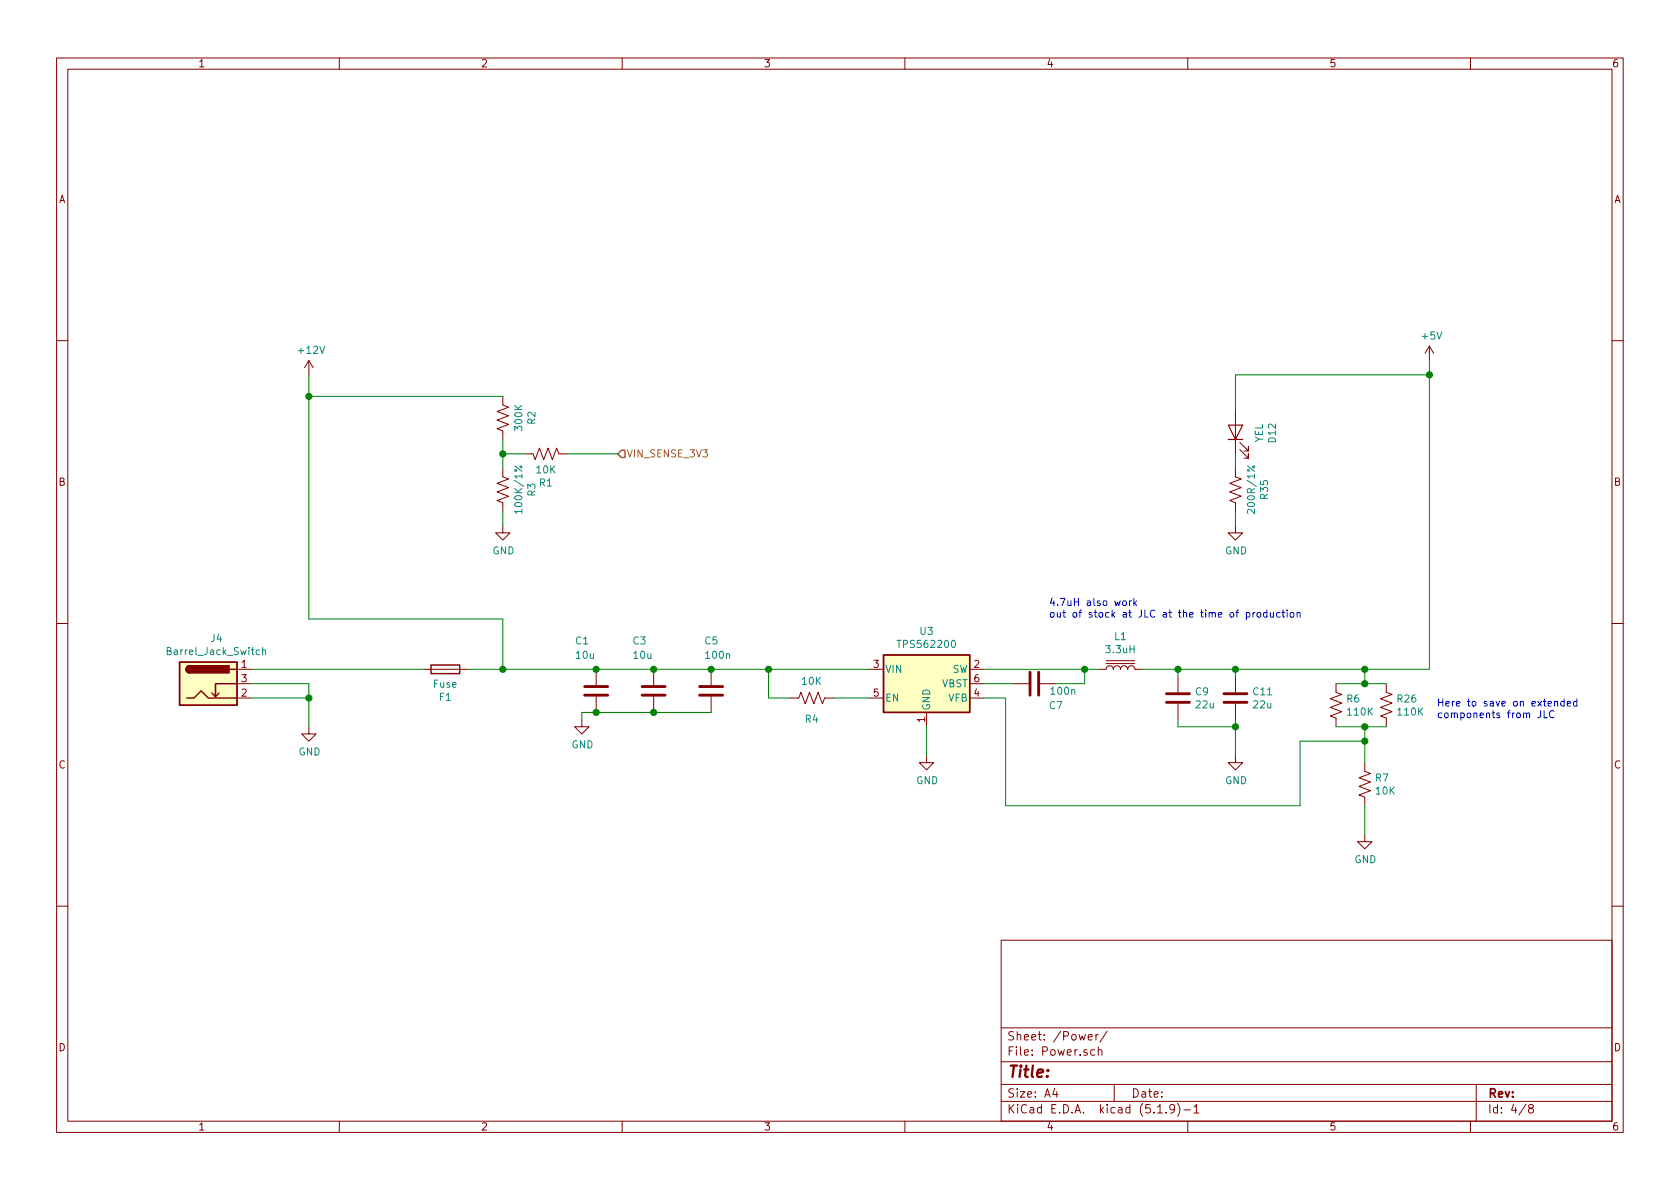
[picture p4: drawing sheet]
EESchema Schematic File Version 4
EELAYER 30 0
EELAYER END
$Descr A4 11693 8268
encoding utf-8
Sheet 4 8
Title ""
Date ""
Rev ""
Comp ""
Comment1 ""
Comment2 ""
Comment3 ""
Comment4 ""
$EndDescr
$Comp
L MMTK-rescue:R_US-Device-MMTK-rescue R4
U 1 1
P 5650 4850
F 0 "R4" V 5500 4850 50  0000 C CNN
F 1 "10K" V 5764 4850 50  0000 C CNN
F 2 "Resistor_SMD:R_0603_1608Metric" V 5690 4840 50  0001 C CNN
F 3 "~" H 5650 4850 50  0001 C CNN
	1    5650 4850
	0    -1   -1   0   
$EndComp
Wire Wire Line
	5800 4850 6050 4850
Wire Wire Line
	5500 4850 5350 4850
Wire Wire Line
	5350 4850 5350 4650
Connection ~ 5350 4650
Wire Wire Line
	5350 4650 6050 4650
$Comp
L MMTK-rescue:GND-power-MMTK-rescue #PWR0104
U 1 1
P 6450 5250
AR Path="/5EB8A975" Ref="#PWR0104"  Part="1" 
AR Path="/5F79E13B/5EB8A975" Ref="#PWR0104"  Part="1" 
F 0 "#PWR0104" H 6450 5000 50  0001 C CNN
F 1 "GND" H 6455 5077 50  0000 C CNN
F 2 "" H 6450 5250 50  0001 C CNN
F 3 "" H 6450 5250 50  0001 C CNN
	1    6450 5250
	1    0    0    -1  
$EndComp
Wire Wire Line
	6450 5250 6450 5050
$Comp
L MMTK-rescue:C-Device-MMTK-rescue C1
U 1 1
P 4150 4800
AR Path="/5EB8B6FC" Ref="C1"  Part="1" 
AR Path="/5F79E13B/5EB8B6FC" Ref="C1"  Part="1" 
F 0 "C1" H 4000 5150 50  0000 L CNN
F 1 "10u" H 4000 5050 50  0000 L CNN
F 2 "Capacitor_SMD:C_1206_3216Metric" H 4188 4650 50  0001 C CNN
F 3 "~" H 4150 4800 50  0001 C CNN
	1    4150 4800
	1    0    0    -1  
$EndComp
$Comp
L MMTK-rescue:C-Device-MMTK-rescue C3
U 1 1
P 4550 4800
AR Path="/5EB8C524" Ref="C3"  Part="1" 
AR Path="/5F79E13B/5EB8C524" Ref="C3"  Part="1" 
F 0 "C3" H 4400 5150 50  0000 L CNN
F 1 "10u" H 4400 5050 50  0000 L CNN
F 2 "Capacitor_SMD:C_1206_3216Metric" H 4588 4650 50  0001 C CNN
F 3 "~" H 4550 4800 50  0001 C CNN
	1    4550 4800
	1    0    0    -1  
$EndComp
$Comp
L MMTK-rescue:C-Device-MMTK-rescue C5
U 1 1
P 4950 4800
AR Path="/5EB8E624" Ref="C5"  Part="1" 
AR Path="/5F79E13B/5EB8E624" Ref="C5"  Part="1" 
F 0 "C5" H 4900 5150 50  0000 L CNN
F 1 "100n" H 4900 5050 50  0000 L CNN
F 2 "Capacitor_SMD:C_0603_1608Metric" H 4988 4650 50  0001 C CNN
F 3 "~" H 4950 4800 50  0001 C CNN
	1    4950 4800
	1    0    0    -1  
$EndComp
$Comp
L MMTK-rescue:GND-power-MMTK-rescue #PWR0105
U 1 1
P 4050 5000
AR Path="/5EB8F691" Ref="#PWR0105"  Part="1" 
AR Path="/5F79E13B/5EB8F691" Ref="#PWR0105"  Part="1" 
F 0 "#PWR0105" H 4050 4750 50  0001 C CNN
F 1 "GND" H 4055 4827 50  0000 C CNN
F 2 "" H 4050 5000 50  0001 C CNN
F 3 "" H 4050 5000 50  0001 C CNN
	1    4050 5000
	1    0    0    -1  
$EndComp
Wire Wire Line
	4050 5000 4050 4950
Wire Wire Line
	4050 4950 4150 4950
$Comp
L MMTK-rescue:C-Device-MMTK-rescue C7
U 1 1
P 7200 4750
AR Path="/5EB9936C" Ref="C7"  Part="1" 
AR Path="/5F79E13B/5EB9936C" Ref="C7"  Part="1" 
F 0 "C7" V 7350 4900 50  0000 C CNN
F 1 "100n" V 7250 4950 50  0000 C CNN
F 2 "Capacitor_SMD:C_0603_1608Metric" H 7238 4600 50  0001 C CNN
F 3 "~" H 7200 4750 50  0001 C CNN
	1    7200 4750
	0    1    1    0   
$EndComp
Wire Wire Line
	6850 4750 7050 4750
Wire Wire Line
	6850 4650 7550 4650
Wire Wire Line
	7350 4750 7550 4750
Wire Wire Line
	7550 4750 7550 4650
Connection ~ 7550 4650
Wire Wire Line
	7550 4650 7650 4650
$Comp
L MMTK-rescue:C-Device-MMTK-rescue C11
U 1 1
P 8600 4850
AR Path="/5EB9B0AB" Ref="C11"  Part="1" 
AR Path="/5F79E13B/5EB9B0AB" Ref="C11"  Part="1" 
F 0 "C11" H 8715 4896 50  0000 L CNN
F 1 "22u" H 8715 4805 50  0000 L CNN
F 2 "Capacitor_SMD:C_0805_2012Metric" H 8638 4700 50  0001 C CNN
F 3 "~" H 8600 4850 50  0001 C CNN
	1    8600 4850
	1    0    0    -1  
$EndComp
$Comp
L MMTK-rescue:GND-power-MMTK-rescue #PWR0106
U 1 1
P 8600 5250
AR Path="/5EB9C2C1" Ref="#PWR0106"  Part="1" 
AR Path="/5F79E13B/5EB9C2C1" Ref="#PWR0106"  Part="1" 
F 0 "#PWR0106" H 8600 5000 50  0001 C CNN
F 1 "GND" H 8605 5077 50  0000 C CNN
F 2 "" H 8600 5250 50  0001 C CNN
F 3 "" H 8600 5250 50  0001 C CNN
	1    8600 5250
	1    0    0    -1  
$EndComp
Wire Wire Line
	8600 5250 8600 5050
$Comp
L MMTK-rescue:R_US-Device-MMTK-rescue R7
U 1 1
P 9500 5450
F 0 "R7" H 9568 5496 50  0000 L CNN
F 1 "10K" H 9568 5405 50  0000 L CNN
F 2 "Resistor_SMD:R_0603_1608Metric" V 9540 5440 50  0001 C CNN
F 3 "~" H 9500 5450 50  0001 C CNN
	1    9500 5450
	1    0    0    -1  
$EndComp
Wire Wire Line
	9500 4650 9500 4750
Connection ~ 9500 4650
Wire Wire Line
	9500 5050 9500 5150
$Comp
L MMTK-rescue:GND-power-MMTK-rescue #PWR0107
U 1 1
P 9500 5800
AR Path="/5EB9F65E" Ref="#PWR0107"  Part="1" 
AR Path="/5F79E13B/5EB9F65E" Ref="#PWR0107"  Part="1" 
F 0 "#PWR0107" H 9500 5550 50  0001 C CNN
F 1 "GND" H 9505 5627 50  0000 C CNN
F 2 "" H 9500 5800 50  0001 C CNN
F 3 "" H 9500 5800 50  0001 C CNN
	1    9500 5800
	1    0    0    -1  
$EndComp
Wire Wire Line
	9500 5800 9500 5600
Wire Wire Line
	9500 5150 9050 5150
Wire Wire Line
	9050 5150 9050 5600
Wire Wire Line
	9050 5600 7000 5600
Wire Wire Line
	7000 5600 7000 4850
Wire Wire Line
	7000 4850 6850 4850
Connection ~ 9500 5150
Wire Wire Line
	9500 5150 9500 5300
Connection ~ 4950 4650
Wire Wire Line
	4950 4650 5350 4650
Connection ~ 4550 4650
Wire Wire Line
	4150 4650 4550 4650
Wire Wire Line
	4550 4650 4950 4650
Wire Wire Line
	4550 4950 4950 4950
Wire Wire Line
	4150 4950 4550 4950
Connection ~ 4150 4950
Connection ~ 4550 4950
$Comp
L MMTK-rescue:L_Core_Iron-Device-MMTK-rescue L1
U 1 1
P 7800 4650
F 0 "L1" V 8025 4650 50  0000 C CNN
F 1 "3.3uH" V 7934 4650 50  0000 C CNN
F 2 "Inductor_SMD:L_Bourns_SRP7028A_7.3x6.6mm" H 7800 4650 50  0001 C CNN
F 3 "~" H 7800 4650 50  0001 C CNN
	1    7800 4650
	0    -1   -1   0   
$EndComp
$Comp
L MMTK-rescue:C-Device-MMTK-rescue C9
U 1 1
P 8200 4850
AR Path="/5EBF63AF" Ref="C9"  Part="1" 
AR Path="/5F79E13B/5EBF63AF" Ref="C9"  Part="1" 
F 0 "C9" H 8315 4896 50  0000 L CNN
F 1 "22u" H 8315 4805 50  0000 L CNN
F 2 "Capacitor_SMD:C_0805_2012Metric" H 8238 4700 50  0001 C CNN
F 3 "~" H 8200 4850 50  0001 C CNN
	1    8200 4850
	1    0    0    -1  
$EndComp
Wire Wire Line
	8200 5050 8600 5050
Connection ~ 4150 4650
$Comp
L MMTK-rescue:R_US-Device-MMTK-rescue R?
U 1 1
P 3500 2900
AR Path="/5EBF47FB/5EE1FE60" Ref="R?"  Part="1" 
AR Path="/5EB8593E/5EE1FE60" Ref="R2"  Part="1" 
AR Path="/5F79E13B/5EE1FE60" Ref="R2"  Part="1" 
F 0 "R2" V 3295 2900 50  0000 C CNN
F 1 "300K" V 3386 2900 50  0000 C CNN
F 2 "Resistor_SMD:R_0603_1608Metric" V 3540 2890 50  0001 C CNN
F 3 "~" H 3500 2900 50  0001 C CNN
	1    3500 2900
	-1   0    0    1   
$EndComp
$Comp
L MMTK-rescue:R_US-Device-MMTK-rescue R?
U 1 1
P 3500 3400
AR Path="/5EBF47FB/5EE1FE67" Ref="R?"  Part="1" 
AR Path="/5EB8593E/5EE1FE67" Ref="R3"  Part="1" 
AR Path="/5F79E13B/5EE1FE67" Ref="R3"  Part="1" 
F 0 "R3" V 3295 3400 50  0000 C CNN
F 1 "100K/1%" V 3386 3400 50  0000 C CNN
F 2 "Resistor_SMD:R_0603_1608Metric" V 3540 3390 50  0001 C CNN
F 3 "~" H 3500 3400 50  0001 C CNN
	1    3500 3400
	-1   0    0    1   
$EndComp
$Comp
L MMTK-rescue:GND-power-MMTK-rescue #PWR?
U 1 1
P 3500 3650
AR Path="/5EBF47FB/5EE1FE6D" Ref="#PWR?"  Part="1" 
AR Path="/5EB8593E/5EE1FE6D" Ref="#PWR0128"  Part="1" 
AR Path="/5F79E13B/5EE1FE6D" Ref="#PWR0128"  Part="1" 
AR Path="/5EE1FE6D" Ref="#PWR0128"  Part="1" 
F 0 "#PWR0128" H 3500 3400 50  0001 C CNN
F 1 "GND" H 3505 3477 50  0000 C CNN
F 2 "" H 3500 3650 50  0001 C CNN
F 3 "" H 3500 3650 50  0001 C CNN
	1    3500 3650
	1    0    0    -1  
$EndComp
Wire Wire Line
	3500 3650 3500 3550
$Comp
L MMTK-rescue:R_US-Device-MMTK-rescue R?
U 1 1
P 3800 3150
AR Path="/5EBF47FB/5EE1FE85" Ref="R?"  Part="1" 
AR Path="/5EB8593E/5EE1FE85" Ref="R1"  Part="1" 
AR Path="/5F79E13B/5EE1FE85" Ref="R1"  Part="1" 
F 0 "R1" V 3595 3150 50  0000 C CNN
F 1 "10K" V 3686 3150 50  0000 C CNN
F 2 "Resistor_SMD:R_0603_1608Metric" V 3840 3140 50  0001 C CNN
F 3 "~" H 3800 3150 50  0001 C CNN
	1    3800 3150
	0    1    -1   0   
$EndComp
Text HLabel 4300 3150 2    50   Input ~ 0
VIN_SENSE_3V3
$Comp
L MMTK-rescue:+5V-power-MMTK-rescue #PWR0144
U 1 1
P 9950 2500
AR Path="/5F3C0E64" Ref="#PWR0144"  Part="1" 
AR Path="/5F79E13B/5F3C0E64" Ref="#PWR0144"  Part="1" 
F 0 "#PWR0144" H 9950 2350 50  0001 C CNN
F 1 "+5V" H 9965 2673 50  0000 C CNN
F 2 "" H 9950 2500 50  0001 C CNN
F 3 "" H 9950 2500 50  0001 C CNN
	1    9950 2500
	1    0    0    -1  
$EndComp
$Comp
L MMTK-rescue:TPS562200-Regulator_Switching-MMTK-rescue U3
U 1 1
P 6450 4750
F 0 "U3" H 6450 5117 50  0000 C CNN
F 1 "TPS562200" H 6450 5026 50  0000 C CNN
F 2 "Package_TO_SOT_SMD:SOT-23-6" H 6500 4500 50  0001 L CNN
F 3 "http://www.ti.com/lit/ds/symlink/tps563200.pdf" H 6450 4750 50  0001 C CNN
	1    6450 4750
	1    0    0    -1  
$EndComp
$Comp
L MMTK-rescue:+12V-power-MMTK-rescue #PWR0145
U 1 1
P 2150 2600
AR Path="/5F7DC54E" Ref="#PWR0145"  Part="1" 
AR Path="/5F79E13B/5F7DC54E" Ref="#PWR0145"  Part="1" 
F 0 "#PWR0145" H 2150 2450 50  0001 C CNN
F 1 "+12V" H 2165 2773 50  0000 C CNN
F 2 "" H 2150 2600 50  0001 C CNN
F 3 "" H 2150 2600 50  0001 C CNN
	1    2150 2600
	1    0    0    -1  
$EndComp
Wire Wire Line
	3500 3050 3500 3150
Wire Wire Line
	3500 3150 3650 3150
Connection ~ 3500 3150
Wire Wire Line
	3500 3150 3500 3250
$Comp
L MMTK-rescue:Fuse-Device-MMTK-rescue F1
U 1 1
P 3100 4650
AR Path="/5F8178EE" Ref="F1"  Part="1" 
AR Path="/5F79E13B/5F8178EE" Ref="F1"  Part="1" 
F 0 "F1" V 2903 4650 50  0000 C CNN
F 1 "Fuse" V 2994 4650 50  0000 C CNN
F 2 "Fuse:Fuse_2920_7451Metric" V 3030 4650 50  0001 C CNN
F 3 "~" H 3100 4650 50  0001 C CNN
	1    3100 4650
	0    -1   -1   0   
$EndComp
Wire Wire Line
	2150 2750 3500 2750
Wire Wire Line
	2150 2600 2150 2750
$Comp
L MMTK-rescue:GND-power-MMTK-rescue #PWR0146
U 1 1
P 2150 5050
AR Path="/5F75B71F" Ref="#PWR0146"  Part="1" 
AR Path="/5F79E13B/5F75B71F" Ref="#PWR0146"  Part="1" 
F 0 "#PWR0146" H 2150 4800 50  0001 C CNN
F 1 "GND" H 2155 4877 50  0000 C CNN
F 2 "" H 2150 5050 50  0001 C CNN
F 3 "" H 2150 5050 50  0001 C CNN
	1    2150 5050
	1    0    0    -1  
$EndComp
Wire Wire Line
	2150 5050 2150 4850
Wire Wire Line
	1750 4850 2150 4850
$Comp
L MMTK-rescue:Barrel_Jack_Switch-Connector-MMTK-rescue J4
U 1 1
P 1450 4750
AR Path="/5F75DE13" Ref="J4"  Part="1" 
AR Path="/5F79E13B/5F75DE13" Ref="J4"  Part="1" 
F 0 "J4" H 1507 5067 50  0000 C CNN
F 1 "Barrel_Jack_Switch" H 1507 4976 50  0000 C CNN
F 2 "Connector_BarrelJack:BarrelJack_Horizontal" H 1500 4710 50  0001 C CNN
F 3 "~" H 1500 4710 50  0001 C CNN
	1    1450 4750
	1    0    0    -1  
$EndComp
Wire Wire Line
	7950 4650 8200 4650
Wire Wire Line
	8200 4700 8200 4650
Connection ~ 8200 4650
Wire Wire Line
	8200 4650 8600 4650
Wire Wire Line
	8600 4700 8600 4650
Connection ~ 8600 4650
Wire Wire Line
	8600 4650 9500 4650
Wire Wire Line
	8600 5000 8600 5050
Connection ~ 8600 5050
Wire Wire Line
	8200 5050 8200 5000
Connection ~ 2150 2750
Wire Wire Line
	1750 4750 2150 4750
Wire Wire Line
	2150 4750 2150 4850
Connection ~ 2150 4850
Wire Wire Line
	3250 4650 3500 4650
Wire Wire Line
	2150 4300 3500 4300
Wire Wire Line
	3500 4300 3500 4650
Wire Wire Line
	2150 2750 2150 4300
Connection ~ 3500 4650
Wire Wire Line
	3500 4650 4150 4650
$Comp
L MMTK-rescue:R_US-Device-MMTK-rescue R6
U 1 1
P 9300 4900
F 0 "R6" H 9368 4946 50  0000 L CNN
F 1 "110K" H 9368 4855 50  0000 L CNN
F 2 "Resistor_SMD:R_0603_1608Metric" V 9340 4890 50  0001 C CNN
F 3 "~" H 9300 4900 50  0001 C CNN
	1    9300 4900
	1    0    0    -1  
$EndComp
$Comp
L MMTK-rescue:R_US-Device-MMTK-rescue R26
U 1 1
P 9650 4900
F 0 "R26" H 9718 4946 50  0000 L CNN
F 1 "110K" H 9718 4855 50  0000 L CNN
F 2 "Resistor_SMD:R_0603_1608Metric" V 9690 4890 50  0001 C CNN
F 3 "~" H 9650 4900 50  0001 C CNN
	1    9650 4900
	1    0    0    -1  
$EndComp
Wire Wire Line
	9300 4750 9500 4750
Connection ~ 9500 4750
Wire Wire Line
	9500 4750 9650 4750
Wire Wire Line
	9300 5050 9500 5050
Connection ~ 9500 5050
Wire Wire Line
	9500 5050 9650 5050
Text Notes 10000 5000 0    50   ~ 0
Here to save on extended \ncomponents from JLC\n
Wire Wire Line
	3950 3150 4300 3150
Text Notes 7300 4300 0    50   ~ 0
4.7uH also work\nout of stock at JLC at the time of production
Wire Wire Line
	8600 3650 8600 3550
$Comp
L MMTK-rescue:GND-power-MMTK-rescue #PWR0159
U 1 1
P 8600 3650
AR Path="/5F9CDFAB" Ref="#PWR0159"  Part="1" 
AR Path="/5F79E13B/5F9CDFAB" Ref="#PWR0159"  Part="1" 
F 0 "#PWR0159" H 8600 3400 50  0001 C CNN
F 1 "GND" H 8605 3477 50  0000 C CNN
F 2 "" H 8600 3650 50  0001 C CNN
F 3 "" H 8600 3650 50  0001 C CNN
	1    8600 3650
	1    0    0    -1  
$EndComp
Wire Wire Line
	8600 3250 8600 3150
$Comp
L MMTK-rescue:LED-Device-MMTK-rescue D?
U 1 1
P 8600 3000
AR Path="/5F6F52D9/5F9C5918" Ref="D?"  Part="1" 
AR Path="/5F79E13B/5F9C5918" Ref="D12"  Part="1" 
AR Path="/5F9C5918" Ref="D12"  Part="1" 
F 0 "D12" H 8593 2745 50  0000 C CNN
F 1 "YEL" H 8593 2836 50  0000 C CNN
F 2 "LED_SMD:LED_0603_1608Metric" H 8600 3000 50  0001 C CNN
F 3 "~" H 8600 3000 50  0001 C CNN
	1    8600 3000
	0    -1   -1   0   
$EndComp
Wire Wire Line
	1750 4650 2950 4650
Wire Wire Line
	8600 2600 9950 2600
Wire Wire Line
	9950 2600 9950 2500
Wire Wire Line
	8600 2600 8600 2850
Wire Wire Line
	9950 2600 9950 4650
Wire Wire Line
	9500 4650 9950 4650
Connection ~ 9950 2600
$Comp
L MMTK-rescue:R_US-Device-MMTK-rescue R?
U 1 1
P 8600 3400
AR Path="/5F6F52D9/5FD75B15" Ref="R?"  Part="1" 
AR Path="/5FD75B15" Ref="R?"  Part="1" 
AR Path="/5F791A23/5FD75B15" Ref="R?"  Part="1" 
AR Path="/5F700C8F/5FD75B15" Ref="R?"  Part="1" 
AR Path="/5F79E13B/5FD75B15" Ref="R35"  Part="1" 
F 0 "R35" V 8395 3400 50  0000 C CNN
F 1 "200R/1%" V 8486 3400 50  0000 C CNN
F 2 "Resistor_SMD:R_0603_1608Metric" V 8640 3390 50  0001 C CNN
F 3 "~" H 8600 3400 50  0001 C CNN
	1    8600 3400
	-1   0    0    1   
$EndComp
$EndSCHEMATC
